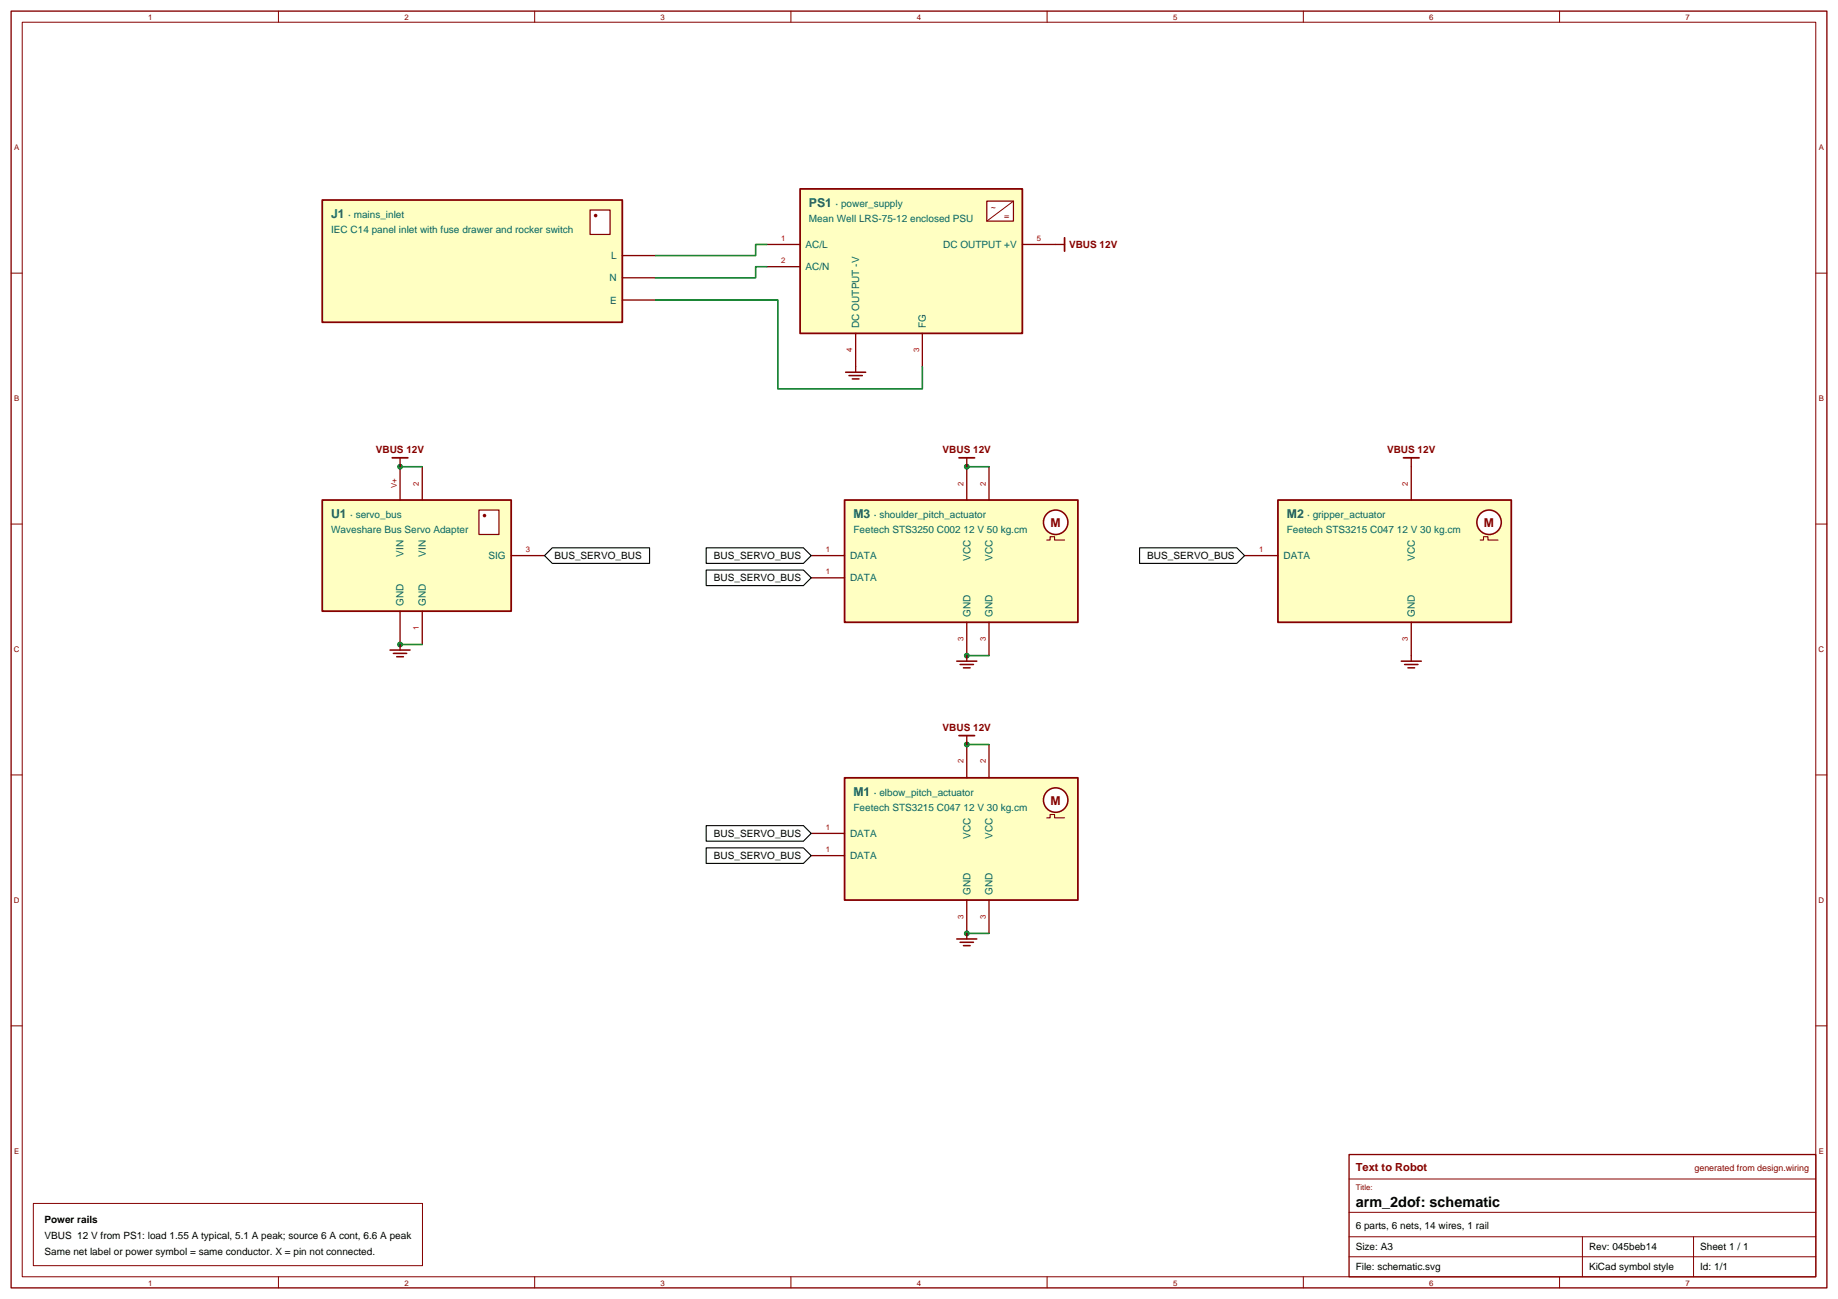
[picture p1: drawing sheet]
<svg xmlns="http://www.w3.org/2000/svg" width="583mm" height="412mm" viewBox="0 0 583 412" stroke-linecap="round" stroke-linejoin="round" font-family="sans-serif">
<path d="M3.5 3.5h576.5v405.4h-576.5z" fill="none" stroke="#850000" stroke-width=".42"/>
<g fill="none" stroke="#850000" stroke-width=".32">
<path d="M7.1 7.1h569.3v398.2h-569.3zM88.4 3.5v3.6M169.7 3.5v3.6M251.1 3.5v3.6M332.4 3.5v3.6M413.8 3.5v3.6M495.1 3.5v3.6M3.5 86.7h3.6M576.4 86.7h3.6M3.5 166.4h3.6M576.4 166.4h3.6M3.5 246h3.6"/>
<path d="M576.4 246h3.6M3.5 325.7h3.6M576.4 325.7h3.6M88.4 405.3v3.6M169.7 405.3v3.6M251.1 405.3v3.6M332.4 405.3v3.6M413.8 405.3v3.6M495.1 405.3v3.6"/>
</g>
<path d="M268.1 158.7h74.1v38.9h-74.1z" fill="#ffffc2" stroke="#850000" stroke-width=".56"/>
<circle cx="335.1" cy="165.8" r="3.9" fill="#fff" stroke="#850000" stroke-width=".49"/>
<path d="M332.3 171.4h1.1v-1h1.4v1h3.2" fill="none" stroke="#850000" stroke-width=".35"/>
<path d="M306.9 148.2v10.5M314 148.2v10.5M257.5 176.4h10.6M257.5 183.4h10.6M306.9 197.6v10.5M314 197.6v10.5" fill="none" stroke="#850000" stroke-width=".42"/>
<path d="M268.1 246.9h74.1v38.9h-74.1z" fill="#ffffc2" stroke="#850000" stroke-width=".56"/>
<circle cx="335.1" cy="254" r="3.9" fill="#fff" stroke="#850000" stroke-width=".49"/>
<path d="M332.3 259.6h1.1v-1h1.4v1h3.2" fill="none" stroke="#850000" stroke-width=".35"/>
<path d="M306.9 236.4v10.5M314 236.4v10.5M257.5 264.6h10.6M257.5 271.6h10.6M306.9 285.8v10.5M314 285.8v10.5" fill="none" stroke="#850000" stroke-width=".42"/>
<path d="M405.7 158.7h74.1v38.9h-74.1z" fill="#ffffc2" stroke="#850000" stroke-width=".56"/>
<circle cx="472.7" cy="165.8" r="3.9" fill="#fff" stroke="#850000" stroke-width=".49"/>
<path d="M469.9 171.4h1.1v-1h1.4v1h3.1" fill="none" stroke="#850000" stroke-width=".35"/>
<path d="M448 148.2v10.5M395.1 176.4h10.6M448 197.6v10.5" fill="none" stroke="#850000" stroke-width=".42"/>
<path d="M254 60h70.6v45.8h-70.6z" fill="#ffffc2" stroke="#850000" stroke-width=".56"/>
<path d="M313.3 63.9h8.4v6.3h-8.4z" fill="#fff" stroke="#850000" stroke-width=".39"/>
<path d="M321.7 63.9l-8.4 6.3" fill="none" stroke="#850000" stroke-width=".32"/>
<path d="M243.4 77.6h10.6M324.6 77.6h10.5M243.4 84.7h10.6M271.6 105.8v10.6M292.8 105.8v10.6" fill="none" stroke="#850000" stroke-width=".42"/>
<path d="M102.3 158.7h60v35.3h-60z" fill="#ffffc2" stroke="#850000" stroke-width=".56"/>
<path d="M152 161.9h6.4v7.8h-6.4z" fill="#fff" stroke="#850000" stroke-width=".39"/>
<circle cx="153.8" cy="163.7" r=".56" fill="#850000"/>
<path d="M127 148.2v10.5M134.1 148.2v10.5M162.3 176.4h10.6M127 194v10.6M134.1 194v10.6" fill="none" stroke="#850000" stroke-width=".42"/>
<path d="M102.3 63.5h95.3v38.8h-95.3z" fill="#ffffc2" stroke="#850000" stroke-width=".56"/>
<path d="M187.3 66.7h6.4v7.7h-6.4z" fill="#fff" stroke="#850000" stroke-width=".39"/>
<circle cx="189.1" cy="68.4" r=".56" fill="#850000"/>
<path d="M197.6 81.1h10.5M197.6 88.2h10.5M197.6 95.2h10.5" fill="none" stroke="#850000" stroke-width=".42"/>
<path d="M306.9 148.2h7.1" fill="none" stroke="#008500" stroke-width=".49"/>
<circle cx="306.9" cy="148.2" r=".92" fill="#008500"/>
<path d="M306.9 208.1h7.1" fill="none" stroke="#008500" stroke-width=".49"/>
<circle cx="306.9" cy="208.1" r=".92" fill="#008500"/>
<path d="M306.9 236.4h7.1" fill="none" stroke="#008500" stroke-width=".49"/>
<circle cx="306.9" cy="236.4" r=".92" fill="#008500"/>
<path d="M306.9 296.3h7.1" fill="none" stroke="#008500" stroke-width=".49"/>
<circle cx="306.9" cy="296.3" r=".92" fill="#008500"/>
<path d="M127 148.2h7.1" fill="none" stroke="#008500" stroke-width=".49"/>
<circle cx="127" cy="148.2" r=".92" fill="#008500"/>
<path d="M127 204.6h7.1" fill="none" stroke="#008500" stroke-width=".49"/>
<circle cx="127" cy="204.6" r=".92" fill="#008500"/>
<path d="M224.2 173.9h30.9l2.4 2.5-2.4 2.5h-30.9z" fill="#fff" stroke="#000" stroke-width=".35"/>
<path d="M306.9 145.3v2.9M306.9 208.1v1.8" fill="none" stroke="#850000" stroke-width=".42"/>
<path d="M304.4 145.3h5" fill="none" stroke="#850000" stroke-width=".56"/>
<path d="M303.7 209.9h6.4M304.8 211h4.2M305.9 212h2.1" fill="none" stroke="#850000" stroke-width=".49"/>
<g fill="#fff" stroke="#000" stroke-width=".35">
<path d="M224.2 181h30.9l2.4 2.4-2.4 2.5h-30.9z"/>
<path d="M224.2 262.1h30.9l2.4 2.5-2.4 2.5h-30.9z"/>
</g>
<path d="M306.9 233.5v2.9M306.9 296.3v1.8" fill="none" stroke="#850000" stroke-width=".42"/>
<path d="M304.4 233.5h5" fill="none" stroke="#850000" stroke-width=".56"/>
<path d="M303.7 298.1h6.4M304.8 299.2h4.2M305.9 300.2h2.1" fill="none" stroke="#850000" stroke-width=".49"/>
<g fill="#fff" stroke="#000" stroke-width=".35">
<path d="M224.2 269.2h30.9l2.4 2.4-2.4 2.5h-30.9z"/>
<path d="M361.8 173.9h30.8l2.5 2.5-2.5 2.5h-30.8z"/>
</g>
<path d="M335.1 77.6h2.9M271.6 116.4v1.8M127 145.3v2.9M448 145.3v2.9M127 204.6v1.8M448 208.1v1.8" fill="none" stroke="#850000" stroke-width=".42"/>
<path d="M338 75.5v4.2M124.5 145.3h5M445.6 145.3h4.9" fill="none" stroke="#850000" stroke-width=".56"/>
<path d="M268.5 118.2h6.3M269.5 119.2h4.3M270.6 120.3h2.1M123.8 206.4h6.4M124.9 207.4h4.2M125.9 208.5h2.2M444.9 209.9h6.3M445.9 211h4.2M447 212h2.1" fill="none" stroke="#850000" stroke-width=".49"/>
<path d="M172.9 176.4l2.4-2.5h30.9v5h-30.9z" fill="#fff" stroke="#000" stroke-width=".35"/>
<path d="M243.4 77.6h-3.5v3.5h-31.8M208.1 95.2h38.8v28.3h45.9v-7.1M243.4 84.7h-3.5v3.5h-31.8" fill="none" stroke="#008500" stroke-width=".49"/>
<path d="M10.6 382.1h123.5v19.7h-123.5z" fill="#fff" stroke="#850000" stroke-width=".32"/>
<path d="M428.3 366.5h148.1v38.8h-148.1z" fill="#fff" stroke="#850000" stroke-width=".42"/>
<path d="M428.3 374.3h148.1M428.3 384.9h148.1M428.3 392.6h148.1M428.3 399h148.1M502.4 392.6v12.7M537.6 392.6v12.7" fill="none" stroke="#850000" stroke-width=".32"/>
<text font-size="4.6" x="430.4" y="383.1">arm_2dof: schematic</text>
<g font-size="3.9" fill="#006363">
<text x="256.8" y="65.6">PS1</text>
<text x="105.1" y="69.1">J1</text>
<text x="105.1" y="164.4">U1</text>
<text x="270.9" y="164.4">M3</text>
<text x="408.5" y="164.4">M2</text>
<text x="270.9" y="252.6">M1</text>
</g>
<g font-size="3.9" fill="#850000">
<text x="333.5" y="167.2">M</text>
<text x="471.1" y="167.2">M</text>
<text x="333.5" y="255.4">M</text>
</g>
<text font-size="3.5" fill="#850000" x="430.4" y="371.8">Text to Robot</text>
<g font-size="3.2" fill="#006363">
<text x="265.2" y="65.6">· power_supply</text>
<text x="110.5" y="69.1">· mains_inlet</text>
<text x="256.8" y="70.6">Mean Well LRS-75-12 enclosed PSU</text>
<text x="105.1" y="74.1">IEC C14 panel inlet with fuse drawer and rocker switch</text>
<text x="194" y="82.3">L</text>
<text x="255.8" y="78.7">AC/L</text>
<text x="299.4" y="78.7">DC OUTPUT +V</text>
<text x="193.5" y="89.3">N</text>
<text x="255.8" y="85.8">AC/N</text>
<text x="193.7" y="96.4">E</text>
<text x="272.8" y="104.1" transform="rotate(-90 272.8 104.1)">DC OUTPUT -V</text>
<text x="293.9" y="104.1" transform="rotate(-90 293.9 104.1)">FG</text>
<text x="111.2" y="164.4">· servo_bus</text>
<text x="277.4" y="164.4">· shoulder_pitch_actuator</text>
<text x="415" y="164.4">· gripper_actuator</text>
<text x="105.1" y="169.3">Waveshare Bus Servo Adapter</text>
<text x="270.9" y="169.3">Feetech STS3250 C002 12 V 50 kg.cm</text>
<text x="408.5" y="169.3">Feetech STS3215 C047 12 V 30 kg.cm</text>
<text x="128.1" y="176.7" transform="rotate(-90 128.1 176.7)">VIN</text>
<text x="135.2" y="176.7" transform="rotate(-90 135.2 176.7)">VIN</text>
<text x="155" y="177.5">SIG</text>
<text x="269.9" y="177.5">DATA</text>
<text x="308" y="178.2" transform="rotate(-90 308 178.2)">VCC</text>
<text x="315.1" y="178.2" transform="rotate(-90 315.1 178.2)">VCC</text>
<text x="407.5" y="177.5">DATA</text>
<text x="449.2" y="178.2" transform="rotate(-90 449.2 178.2)">VCC</text>
<text x="269.9" y="184.6">DATA</text>
<text x="128.1" y="192.3" transform="rotate(-90 128.1 192.3)">GND</text>
<text x="135.2" y="192.3" transform="rotate(-90 135.2 192.3)">GND</text>
<text x="308" y="195.8" transform="rotate(-90 308 195.8)">GND</text>
<text x="315.1" y="195.8" transform="rotate(-90 315.1 195.8)">GND</text>
<text x="449.2" y="195.8" transform="rotate(-90 449.2 195.8)">GND</text>
<text x="270.9" y="257.5">Feetech STS3215 C047 12 V 30 kg.cm</text>
<text x="277.4" y="252.6">· elbow_pitch_actuator</text>
<text x="269.9" y="265.7">DATA</text>
<text x="308" y="266.3" transform="rotate(-90 308 266.3)">VCC</text>
<text x="315.1" y="266.3" transform="rotate(-90 315.1 266.3)">VCC</text>
<text x="269.9" y="272.8">DATA</text>
<text x="308" y="284" transform="rotate(-90 308 284)">GND</text>
<text x="315.1" y="284" transform="rotate(-90 315.1 284)">GND</text>
</g>
<g font-size="3.2" fill="#850000">
<text x="339.4" y="78.7">VBUS 12V</text>
<text x="119.3" y="143.9">VBUS 12V</text>
<text x="299.2" y="143.9">VBUS 12V</text>
<text x="440.4" y="143.9">VBUS 12V</text>
<text x="299.2" y="232.1">VBUS 12V</text>
</g>
<g font-size="3.2">
<text x="176" y="177.5">BUS_SERVO_BUS</text>
<text x="226.7" y="177.5">BUS_SERVO_BUS</text>
<text x="364.2" y="177.5">BUS_SERVO_BUS</text>
<text x="226.7" y="184.6">BUS_SERVO_BUS</text>
<text x="226.7" y="265.7">BUS_SERVO_BUS</text>
<text x="226.7" y="272.8">BUS_SERVO_BUS</text>
<text x="14.1" y="388.4">Power rails</text>
<text x="14.1" y="393.3">VBUS 12 V from PS1: load 1.55 A typical, 5.1 A peak; source 6 A cont, 6.6 A peak</text>
<text x="430.4" y="390.2">6 parts, 6 nets, 14 wires, 1 rail</text>
<text x="14.1" y="398.3">Same net label or power symbol = same conductor. X = pin not connected.</text>
<text x="430.4" y="396.9">Size: A3</text>
<text x="504.5" y="396.9">Rev: 045beb14</text>
<text x="539.8" y="396.9">Sheet 1 / 1</text>
<text x="430.4" y="403.2">File: schematic.svg</text>
<text x="504.5" y="403.2">KiCad symbol style</text>
<text x="539.8" y="403.2">Id: 1/1</text>
</g>
<g font-size="2.8" fill="#850000">
<text x="314.6" y="66.7">~</text>
<text x="318.8" y="69.5">=</text>
<text x="537.9" y="371.8">generated from design.wiring</text>
</g>
<g font-size="2.5" fill="#850000">
<text x="47" y="6.4">1</text>
<text x="128.4" y="6.4">2</text>
<text x="209.7" y="6.4">3</text>
<text x="291.1" y="6.4">4</text>
<text x="372.4" y="6.4">5</text>
<text x="453.7" y="6.4">6</text>
<text x="535.1" y="6.4">7</text>
<text x="4.5" y="47.8">A</text>
<text x="577.4" y="47.8">A</text>
<text x="4.5" y="127.4">B</text>
<text x="577.4" y="127.4">B</text>
<text x="4.4" y="207.1">C</text>
<text x="577.3" y="207.1">C</text>
<text x="4.4" y="286.7">D</text>
<text x="577.3" y="286.7">D</text>
<text x="4.5" y="366.4">E</text>
<text x="577.4" y="366.4">E</text>
<text x="430.4" y="377.8">Title:</text>
<text x="47" y="408.2">1</text>
<text x="128.4" y="408.2">2</text>
<text x="209.7" y="408.2">3</text>
<text x="291.1" y="408.2">4</text>
<text x="372.4" y="408.2">5</text>
<text x="453.7" y="408.2">6</text>
<text x="535.1" y="408.2">7</text>
</g>
<g font-size="2.5" fill="#a80000">
<text x="248" y="76.6">1</text>
<text x="329.2" y="76.6">5</text>
<text x="248" y="83.6">2</text>
<text x="270.6" y="111.8" transform="rotate(-90 270.6 111.8)">4</text>
<text x="291.7" y="111.8" transform="rotate(-90 291.7 111.8)">3</text>
<text x="125.9" y="155" transform="rotate(-90 125.9 155)">V+</text>
<text x="133" y="154.1" transform="rotate(-90 133 154.1)">2</text>
<text x="305.9" y="154.1" transform="rotate(-90 305.9 154.1)">2</text>
<text x="312.9" y="154.1" transform="rotate(-90 312.9 154.1)">2</text>
<text x="447" y="154.1" transform="rotate(-90 447 154.1)">2</text>
<text x="166.9" y="175.3">3</text>
<text x="262.1" y="175.3">1</text>
<text x="399.7" y="175.3">1</text>
<text x="262.1" y="182.4">1</text>
<text x="133" y="200" transform="rotate(-90 133 200)">1</text>
<text x="305.9" y="203.5" transform="rotate(-90 305.9 203.5)">3</text>
<text x="312.9" y="203.5" transform="rotate(-90 312.9 203.5)">3</text>
<text x="447" y="203.5" transform="rotate(-90 447 203.5)">3</text>
<text x="305.9" y="242.3" transform="rotate(-90 305.9 242.3)">2</text>
<text x="312.9" y="242.3" transform="rotate(-90 312.9 242.3)">2</text>
<text x="262.1" y="263.5">1</text>
<text x="262.1" y="270.6">1</text>
<text x="305.9" y="291.7" transform="rotate(-90 305.9 291.7)">3</text>
<text x="312.9" y="291.7" transform="rotate(-90 312.9 291.7)">3</text>
</g>
</svg>
